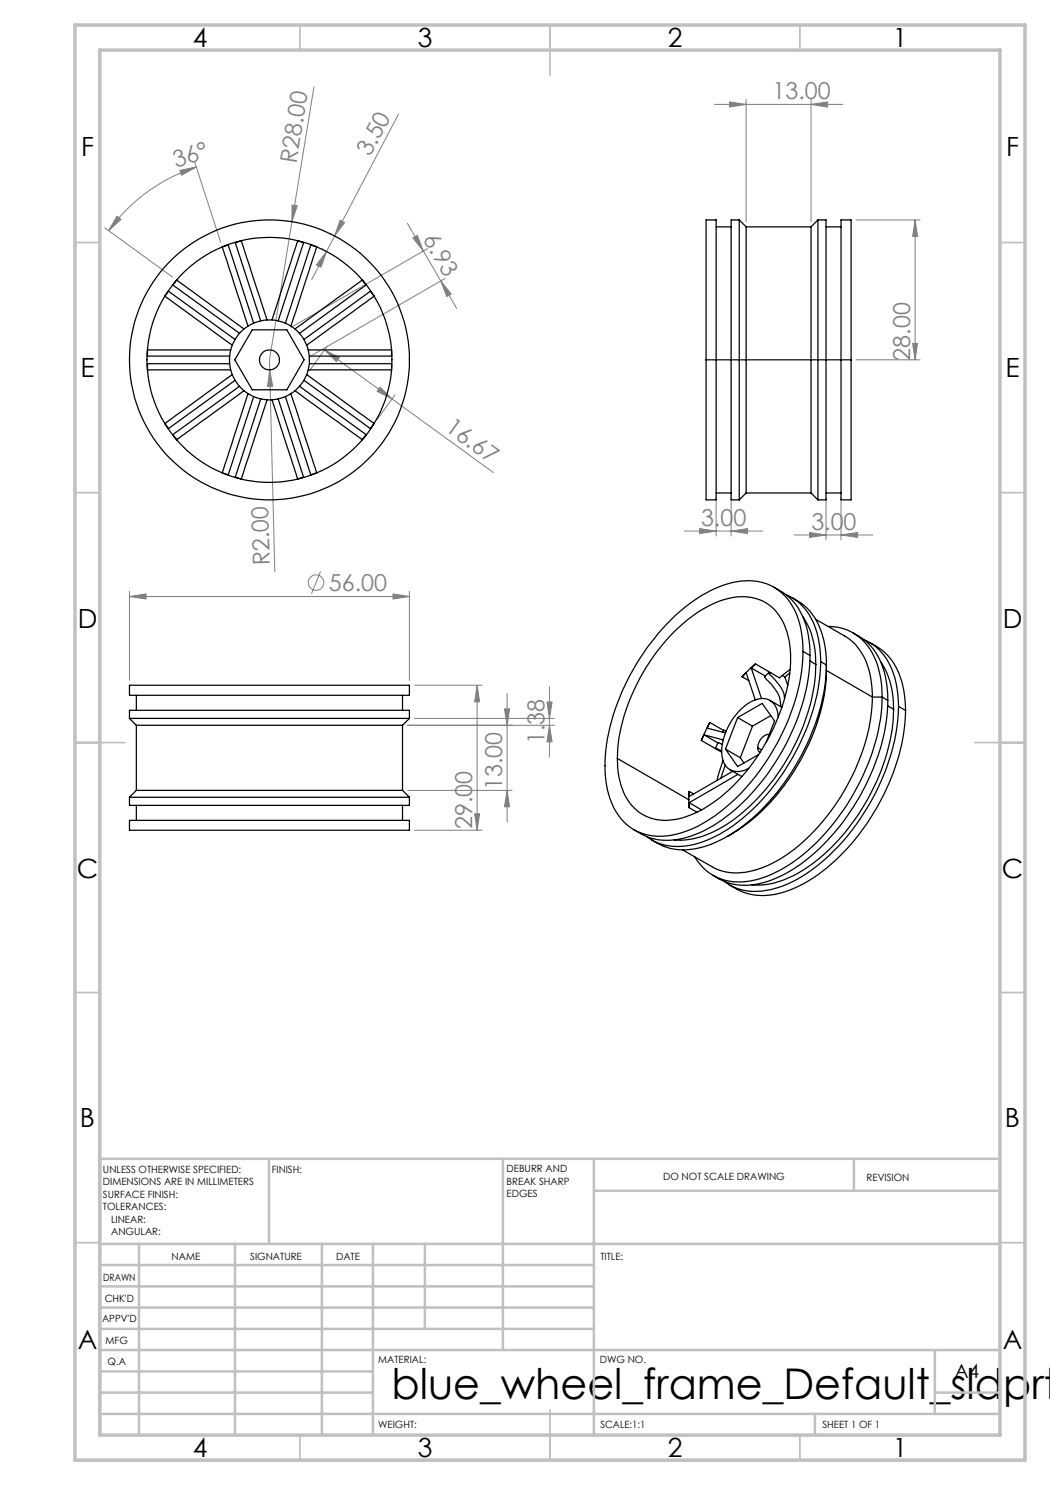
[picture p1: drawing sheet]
<svg xmlns="http://www.w3.org/2000/svg" width="210mm" height="297mm" viewBox="0 0 210 297" stroke-linecap="round" stroke-linejoin="round" font-family="sans-serif">
<g fill="none" stroke="#808080" stroke-width=".2">
<path d="M62.8 17.4l-8.9 54.6v2M149.2 19.9v24.4M162.2 19.9v24.4M36 34.1l3.3-.7-3 1.6zM38.9 32.5l5.2 15.9M39.3 33.4a35 35 0 0 0-17.6 12.7M79.7 22.8l-12.8 24.4M142.9 20.9h25.7M145.9 20.4l3.3 .5-3.3 .5zM162.2 20.9l3.3-.5v1zM20.9 45.5l13.6 9.9M23.4 43.2l.8 .7-2.5 2.2z"/>
<path d="M58.4 41l1 .2-1 3.1zM64.4 49.8h.1M65.3 50.3l-1.1 3.1-.9-.4zM65.3 50.3l-3 5.6M66 46.7h.1M66.9 47.2l-1.6 3.1M68 44l.9 .5-2 2.7zM81.5 44.7l3.2 5.5M82.6 47.6l.9-.5 1.2 3.1zM84.7 50.2l3.5 6M85.5 49.7l-27.3 15.8M88.2 56.2l2 2.6-.8 .5z"/>
<path d="M88.2 56.2l3.1 5.5M89 55.7l-27.3 15.8M171.2 44h12.8M183 44l.5 3.3h-1zM183 44v28M53.9 74l.6 3.3h-1zM53.9 74l1.1 40.4M64.9 70l3 1.5-.6 .8zM64.9 70l33.8 24.5M65.5 69.2l-3.6 4.9M76 77.4l2.4 2.4-3-1.6zM79 79l-3.6 4.9"/>
<path d="M171.2 72h12.8M182.5 68.7h1l-.5 3.3zM143.2 99.6v7.6M146.2 99.6v7.6M165.2 99.6v8.4M168.2 99.6v8.4M25.9 119.3l3.3-.5v1zM25.9 118.3v17.8M25.9 119.3h56M64.1 114.3l-1.8 4.4M78.6 118.8l3.3 .5-3.3 .5zM81.9 118.3v17.8"/>
<path d="M136.9 106.2h15.7M139.9 105.7l3.3 .5-3.3 .5zM146.2 106.2l3.3-.5v1zM158.9 107h15.7M161.9 106.5l3.3 .5-3.3 .5zM168.2 107l3.3-.5v1zM82.9 137.1h13.5M95.4 137.1l.5 3.3h-1zM95.4 137.1v28.9M101.4 138.7v25.7M109.9 137.3v14.1M81.5 145.1h29.4"/>
<path d="M81.5 158.1h20.9M82.9 143.7h28M100.9 141.8h1l-.5 3.3zM101.4 158.1l.5 3.3h-1zM109.4 140.4h1l-.5 3.3zM109.9 145.1l.5 3.3h-1zM82.9 166h13.5M94.9 162.8h1l-.5 3.2z"/>
<circle cx="63.2" cy="116.5" r="1.55"/>
</g>
<g fill="none" stroke="#c0c0c0" stroke-width=".35">
<path d="M60 5v5M110 5v10M160 5v5M15 48.5h5M200 48.5h5M15 98.5h5M200 98.5h5M15 148.5h10M195 148.5h10M15 198.5h5M200 198.5h5M15 248.5h5"/>
<path d="M200 248.5h5M60 287v5M110 282v10M160 287v5"/>
</g>
<g fill="none" stroke="#c0c0c0" stroke-width=".5">
<path d="M53.8 231.8v17M100.6 231.8v38.2M118.8 231.8v55.2M118.8 238.2h81.2M170.8 231.8v6.4M200 231.8h-180v55.2M20 248.8h180M20 257.3h98.8M20 253h98.8M27.8 248.8v38.2M47 248.8v38.2M64.4 248.8v38.2"/>
<path d="M74.6 248.8v38.2M85 248.8v17M20 265.8h98.8M20 261.5h98.8M20 278.5h54.6M20 274.3h54.6M20 270h180M187 278.5h13M187 270v12.8M20 282.8h180M163 282.8v4.2"/>
</g>
<path d="M15 5h190v287h-190zM20 10h180v277h-180z" fill="none" stroke="#c0c0c0" stroke-width=".7"/>
<g fill="#808080">
<path d="M58.4 41l1 .2-1 3.1z"/>
<path d="M53.9 74l.6 3.3h-1z"/>
<path d="M88.2 56.2l2 2.6-.8 .5zM82.6 47.6l.9-.5 1.2 3.1z"/>
<path d="M76 77.4l2.4 2.4-3-1.6zM64.9 70l3 1.5-.6 .8z"/>
<path d="M162.2 20.9l3.3-.5v1zM145.9 20.4l3.3 .5-3.3 .5z"/>
<path d="M161.9 106.5l3.3 .5-3.3 .5zM168.2 107l3.3-.5v1zM139.9 105.7l3.3 .5-3.3 .5zM146.2 106.2l3.3-.5v1z"/>
<path d="M78.6 118.8l3.3 .5-3.3 .5zM25.9 119.3l3.3-.5v1z"/>
<path d="M36 34.1l3.3-.7-3 1.6zM23.4 43.2l.8 .7-2.5 2.2z"/>
<path d="M65.3 50.3l-1.1 3.1-.9-.4zM68 44l.9 .5-2 2.7z"/>
<path d="M182.5 68.7h1l-.5 3.3zM183 44l.5 3.3h-1z"/>
<path d="M95.4 137.1l.5 3.3h-1zM94.9 162.8h1l-.5 3.2zM100.9 141.8h1l-.5 3.3zM101.4 158.1l.5 3.3h-1zM109.4 140.4h1l-.5 3.3zM109.9 145.1l.5 3.3h-1z"/>
</g>
<g fill="none" stroke="#000" stroke-width=".25">
<path d="M141.2 44h2v56h-2zM143.2 45.4h3M147.8 44v56M147.8 44h-1.6v56h1.6M147.8 44l1.4 1.4M149.2 45.4v53.2M149.2 45.4h13M162.2 45.4v53.2M163.6 44v56M163.6 44h1.6v56h-1.6M163.6 44l-1.4 1.4M165.2 45.4h3"/>
<path d="M168.2 44h2v56h-2zM45.9 72.7h-16.4v1.3h16.6M46.1 70h-16.6v1.2h16.4M46.5 74.9l-13.6 9.8 .8 1 13.3-9.6M47 67.9l-13.3-9.7-.8 1 13.6 9.8M47.9 77.3l-13.3 9.6 .7 1 13.5-9.8M48.8 65.8l-13.5-9.8-.7 1 13.3 9.7M49.6 78.7l-5.1 15.9 1.1 .4 5.1-15.7M50.4 66h7l3.4 6-3.4 6h-7l-3.4-6zM50.7 64.6l-5.1-15.6-1.1 .4 5.1 15.8M52.1 79.8l-5 15.6 1.2 .4 5.1-15.8M53.4 64l-5.1-15.8-1.2 .3 5 15.7"/>
<path d="M54.4 64l5.1-15.8 1.2 .3-5.1 15.7M55.6 79.8l5.1 15.6-1.2 .4-5.1-15.8M57.1 64.6l5.1-15.6 1.2 .4-5.2 15.8M58.2 78.7l5.2 15.9-1.2 .4-5.1-15.7M59 65.8l13.5-9.8 .7 1-13.3 9.7M59.9 77.3l13.3 9.6-.7 1-13.5-9.8M60.8 67.9l13.3-9.7 .7 1-13.5 9.8M61.3 74.9l13.5 9.8-.7 1-13.3-9.6M61.6 70h16.7v1.2h-16.4M61.9 72.7h16.4v1.3h-16.7M141.2 72h29M143.2 98.6h3"/>
<path d="M149.2 98.6l-1.4 1.4M149.2 98.6h13M162.2 98.6l1.4 1.4M165.2 98.6h3M154.8 117.4a12 12 0 0 1 6.9 9.7l.3 4M157.2 119a11.2 11.2 0 0 1 6.4 8.5l.3 1.8 .2 3M158.3 119.5a12.1 12.1 0 0 1 6.7 9.5l.3 4M25.9 137.1h56v2h-56zM27.3 139.1v3M80.5 139.1v3M134.2 127a23.9 23.9 0 0 1 12.4-7.5 9 9 0 0 1 10.8 6.8 24.1 24.1 0 0 1-.6 13.8 39.1 39.1 0 0 1-15.2 21.1 14.8 14.8 0 0 1-10.4 2.7 9.4 9.4 0 0 1-7.2-7.6 27.4 27.4 0 0 1 1.9-16.3 41.4 41.4 0 0 1 8.3-13zM135 123.2a25.7 25.7 0 0 1 12.4-6.9 10.3 10.3 0 0 1 12.2 7.4 27.6 27.6 0 0 1-.6 16.6 44.8 44.8 0 0 1-16.9 23.4 16.9 16.9 0 0 1-12.7 3.3 10.5 10.5 0 0 1-7.7-8.1 27.1 27.1 0 0 1 .6-14.7 46.7 46.7 0 0 1 12.7-21z"/>
<path d="M148.4 135.4l1.4 .7M148.4 135.4l.8-.9 1.9 5.5M150.2 133.6l2.1 6.1M150.2 133.6l2.9 1.6M151.1 132.8l-2.7 2.6M151.1 132.8l3 1.7M151.1 132.8l-.9 .8M153.8 134.5l-.9 .8 .2 .3a11.9 11.9 0 0 1 2.8 3.8l.3 1.9M154.1 134.5h-.3l.1 .3a10.6 10.6 0 0 1 2.9 4.3l.1 .6M156.5 135.1l.5 .3M157 135.4l.6 1.7M157.9 134.6l-.9 .8"/>
<path d="M158 133.9l-2.1 1.7-1.8-1.1M160.6 123.4a16.3 16.3 0 0 1 2.6 9.5M160.6 130.3l1.4 .8M162 131.1a42.6 42.6 0 0 1-9.9 25.5 33.2 33.2 0 0 1-13 10.3 12.5 12.5 0 0 1-12.3-1M162 132.2l1.2 .7M163.1 123.9l5.8 3.3a11.9 11.9 0 0 1 5.4 9.3l.2 2.9M163.2 132.9a39.7 39.7 0 0 1-7 20.9 35.6 35.6 0 0 1-14.1 12.8 14.9 14.9 0 0 1-7.3 1.4M164.1 132.3a43 43 0 0 1-9.9 25.5 32.4 32.4 0 0 1-13.9 10.6 11.5 11.5 0 0 1-11-1.1M164.1 132.3l1.2 .7M165.3 133a42.2 42.2 0 0 1-8.4 23.5 35.3 35.3 0 0 1-14.6 12.3 12.3 12.3 0 0 1-11.9-.8M165.3 134.1a40.1 40.1 0 0 1-8.4 23 34.8 34.8 0 0 1-11.4 10.2M165.3 133v1.1"/>
<path d="M165.3 134.1l9.2 5.3M165.6 125.3a10.3 10.3 0 0 1 9.8 7.5l.7 2.7 .3 3.9M170.6 126.6a11.7 11.7 0 0 1 6.5 8.6l.4 2.8 .1 2.1M172.8 127.9a11.3 11.3 0 0 1 6.4 8.5l.3 1.9 .2 3M173.9 128.5a12 12 0 0 1 6.9 9.6l.3 4M174.5 139.4a41.3 41.3 0 0 1-10 24.9 28.8 28.8 0 0 1-13.7 9.8 10.6 10.6 0 0 1-8.5-.8l-5.8-3.3M174.5 139.4h1.9M176.1 132.4a16.1 16.1 0 0 1 2.6 9.4M176.4 139.4a41.9 41.9 0 0 1-8.4 23.5 34.9 34.9 0 0 1-14.5 12.3 12.2 12.2 0 0 1-11.6-.6l-1.7-1.5-1.2-1.7M176.4 139.4l1.2 .7M25.9 159.5h56M25.9 159.5v1.6h56v-1.6"/>
<path d="M25.9 143.7h56M25.9 143.7v-1.6h56v1.6M25.9 143.7l1.4 1.4M27.3 158.1h53.2M27.3 145.1h53.2M27.3 158.1l-1.4 1.4M27.3 145.1v13M80.5 158.1l1.4 1.4M80.5 145.1v13M81.9 143.7l-1.4 1.4M123.5 151.7l14.3 8.2M137.8 159.9v1.6"/>
<path d="M137.8 158.3v1.6M137.8 158.3l.9 .5M140.3 148.1l4 2.3M140.8 147l3.8 1M140.8 147l-.5 1.1M140.8 147l2.8 1.6M142 144.5l-1.7 3.6M142 144.5l2.7 1.6M142 144.5l-.6 1.1 3.7 1M143.3 149.9l-.2-.3 1.2 .6M144.5 148.9l-.9-.4-.5 1.1M144.6 152.1l-1.2 4"/>
<path d="M145 153l-.8 2.6M145.1 149.8l2.4 3.5 4.2-2.4M145.1 149.8l3 1.7M145.2 146.2l-.5-.2-.1 .4M146 153.9l2.4 1.4M146.5 154.3l-8.7 5v-1M147.5 143.5l4.9-2.8 2.5 3.5-1.7 4.2M147.5 143.5l-2.4 6.3M147.5 143.5l3 1.7M147.6 154.9l-9.8 5.6M148.1 151.5l.7 1.1M150.5 145.2l-2.4 6.3"/>
<path d="M151.6 149.5v.5l.4 .5M151.6 149.5l.7 .5M153.8 146.9a2.45 2.45 0 0 0-2.2 2.6M154 140.1l2.4 1.4M154.2 143.1l-3.7 2.1M155.6 143.4a3.4 3.4 0 0 0-3.1-3.7 7.7 7.7 0 0 0-5.5 3.5 11.5 11.5 0 0 0-2.6 8.1 3.2 3.2 0 0 0 4.9 2.6l.4-.2M177.6 140.1a42.2 42.2 0 0 1-8.4 23.5 35.3 35.3 0 0 1-14.6 12.3 12.3 12.3 0 0 1-12-.8M177.6 141.2l1.1 .6M178.7 141.8a39.7 39.7 0 0 1-7 21 34.2 34.2 0 0 1-14.9 13.2 14.5 14.5 0 0 1-6.4 1M179.7 141.3a43.2 43.2 0 0 1-9.9 25.5 32.4 32.4 0 0 1-13.9 10.6 12 12 0 0 1-10.2-.5l-.8-.6M179.7 141.3l1.4 .8M181.1 142.1a43.2 43.2 0 0 1-9.9 25.5 32.4 32.4 0 0 1-13.9 10.7 12 12 0 0 1-11.4-1.3"/>
<path d="M25.9 164.1h56v1.9h-56zM27.3 161.1v3M80.5 161.1v3M137.8 161.5l1.6 1M137.8 160.5v1M137.8 160.5l2.5 1.5"/>
<circle cx="53.9" cy="72" r="2"/>
<circle cx="53.9" cy="72" r="24.5"/>
<circle cx="53.9" cy="72" r="8"/>
<circle cx="53.9" cy="72" r="28"/>
</g>
<text font-size="8.5" x="78.3" y="279.7">blue_wheel_frame_Default_sldprt</text>
<g font-size="5.3">
<text x="38.5" y="9.5">4</text>
<text x="83.5" y="9.5">3</text>
<text x="133.6" y="9.5">2</text>
<text x="178.6" y="9.5">1</text>
<text x="16.2" y="31.3">F</text>
<text x="201.2" y="31.3">F</text>
<text x="16.1" y="75.5">E</text>
<text x="201.1" y="75.5">E</text>
<text x="15.5" y="125.5">D</text>
<text x="200.5" y="125.5">D</text>
<text x="15.4" y="175.5">C</text>
<text x="200.4" y="175.5">C</text>
<text x="16" y="225.5">B</text>
<text x="201" y="225.5">B</text>
<text x="15.5" y="269.8">A</text>
<text x="200.5" y="269.8">A</text>
<text x="38.5" y="291.5">4</text>
<text x="83.5" y="291.5">3</text>
<text x="133.6" y="291.5">2</text>
<text x="178.6" y="291.5">1</text>
</g>
<g font-size="4.7" fill="#808080">
<text x="154.5" y="19.9">13.00</text>
<text x="35.2" y="33.7" transform="rotate(-19 35.2 33.7)">36°</text>
<text x="59.3" y="32.8" transform="rotate(-81 59.3 32.8)">R28.00</text>
<text x="74" y="31.5" transform="rotate(-62 74 31.5)">3.50</text>
<text x="84.5" y="47.8" transform="rotate(60 84.5 47.8)">6.93</text>
<text x="182" y="72.1" transform="rotate(-90 182 72.1)">28.00</text>
<text x="88.8" y="86.1" transform="rotate(36 88.8 86.1)">16.67</text>
<text x="140.2" y="105.2">3.00</text>
<text x="162.3" y="106">3.00</text>
<text x="54" y="113.1" transform="rotate(-91 54 113.1)">R2.00</text>
<text x="65.8" y="118.2">56.00</text>
<text x="108.9" y="148.9" transform="rotate(-90 108.9 148.9)">1.38</text>
<text x="100.4" y="158" transform="rotate(-90 100.4 158)">13.00</text>
<text x="94.4" y="165.8" transform="rotate(-90 94.4 165.8)">29.00</text>
</g>
<text font-size="3.9" x="190.9" y="275.5">A4</text>
<g font-size="2">
<text x="20.6" y="234.6">UNLESS OTHERWISE SPECIFIED:</text>
<text x="20.6" y="237.1">DIMENSIONS ARE IN MILLIMETERS</text>
<text x="20.6" y="239.6">SURFACE FINISH:</text>
<text x="54.4" y="234.6">FINISH:</text>
<text x="101.3" y="234.5">DEBURR AND</text>
<text x="101.3" y="237">BREAK SHARP</text>
<text x="101.3" y="239.5">EDGES</text>
<text x="132.6" y="236">DO NOT SCALE DRAWING</text>
<text x="173.3" y="236.2">REVISION</text>
<text x="20.6" y="242.1">TOLERANCES:</text>
<text x="22.2" y="244.6">LINEAR:</text>
<text x="22.2" y="247.1">ANGULAR:</text>
<text x="34.3" y="252">NAME</text>
<text x="50" y="251.9">SIGNATURE</text>
<text x="67.2" y="251.9">DATE</text>
<text x="120.1" y="251.9">TITLE:</text>
<text x="20.6" y="256.1">DRAWN</text>
<text x="20.9" y="260.3">CHK'D</text>
<text x="20.4" y="264.4">APPV'D</text>
<text x="21.1" y="268.8">MFG</text>
<text x="21.5" y="273">Q.A</text>
<text x="75.6" y="272.5">MATERIAL:</text>
<text x="120" y="272.5">DWG NO.</text>
<text x="75.6" y="285.5">WEIGHT:</text>
<text x="120.1" y="285.6">SCALE:1:1</text>
<text x="164.5" y="285.6">SHEET 1 OF 1</text>
</g>
</svg>
